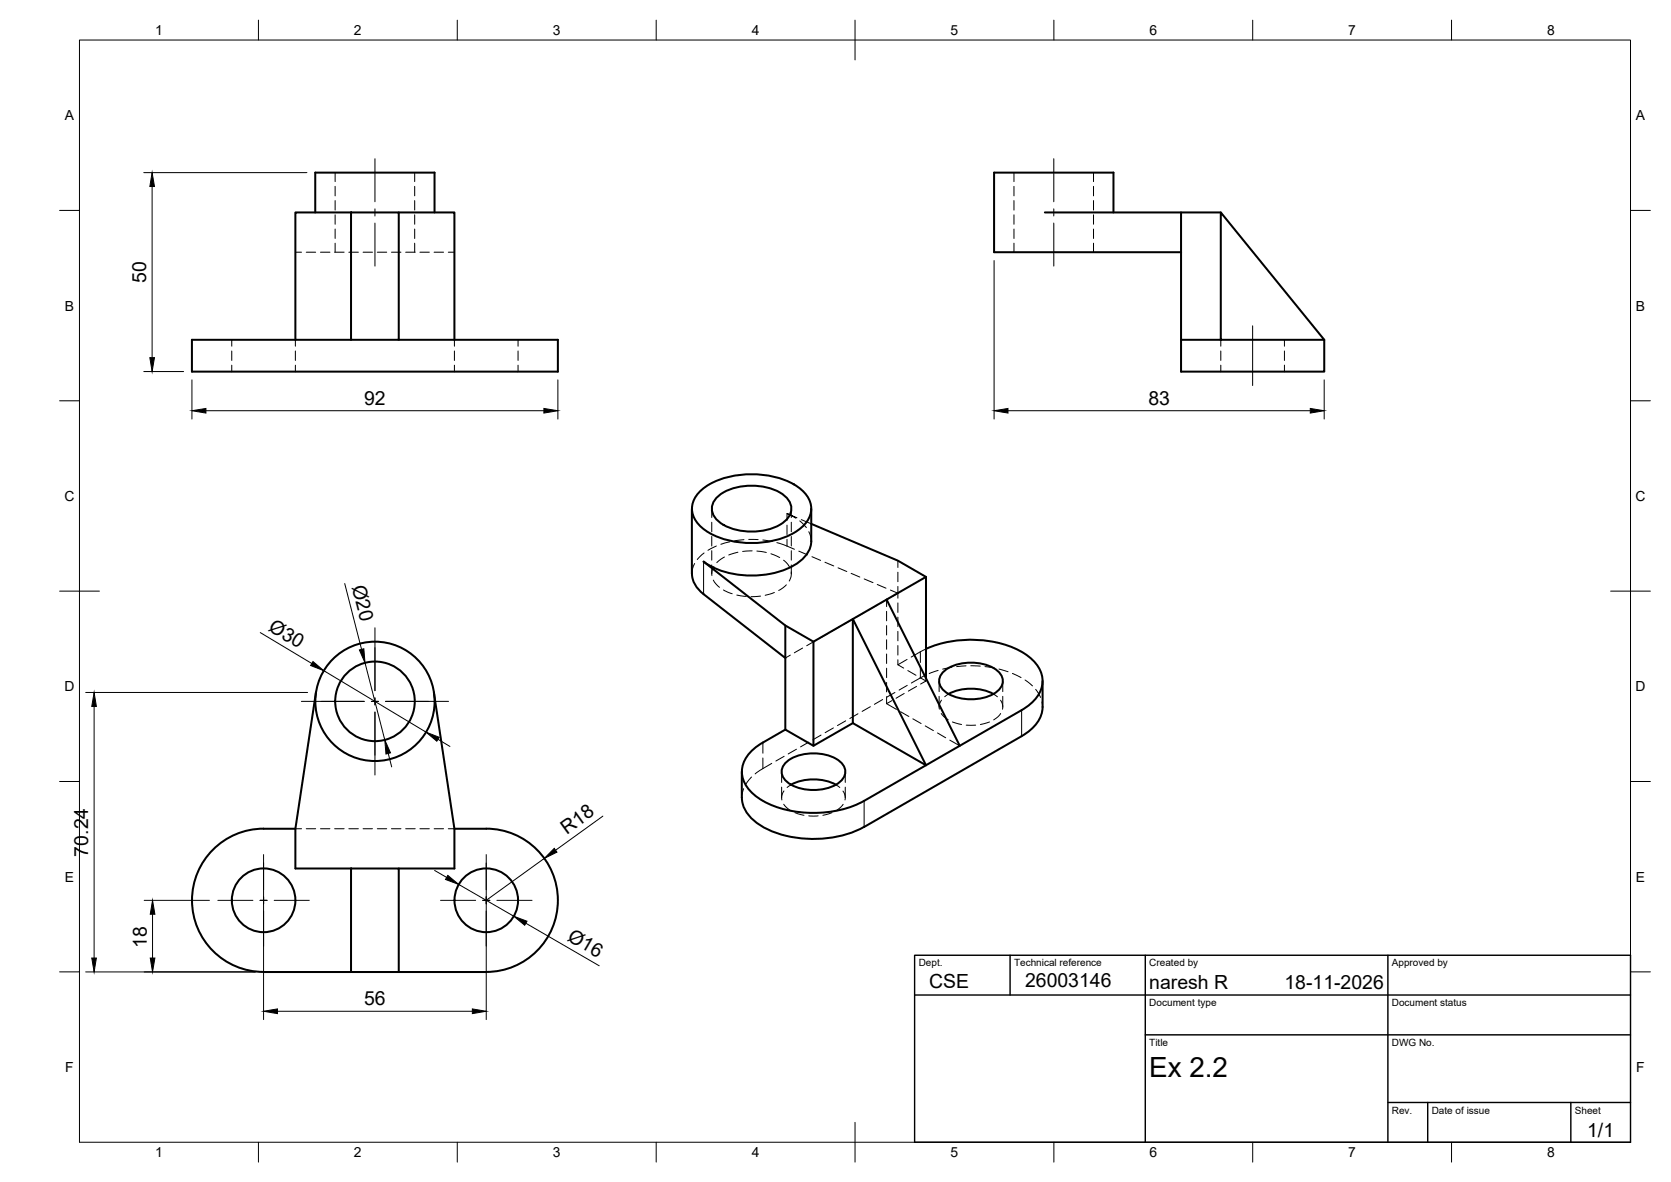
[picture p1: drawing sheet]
<svg xmlns="http://www.w3.org/2000/svg" width="420mm" height="297mm" viewBox="0 0 420 297" stroke-linecap="round" stroke-linejoin="round" font-family="sans-serif">
<!-- layer: Visible -->
<g fill="none" stroke="#000" stroke-width=".51">
<path d="M79.3 53.4v-10h30v10M88.3 53.4h12v32h-12zM88.3 53.4h-14v32M100.3 53.4h14v32M262.7 53.4h44.3M280 53.4v-10h-30v20h47v-10M297 63.4v30h36v-8M88.3 85.4h-40v8h92v-8h-40M297 85.4h36l-26-32v32M174 127.8v16.4a6.7 6.7 0 0 0 2.9 5.1l20.6 16.1v-8.2M176.2 123.3a20.2 20.2 0 0 1 15.1-4 17.2 17.2 0 0 1 11.2 4.8 5.6 5.6 0 0 1-.8 8.3 20.2 20.2 0 0 1-15 4 17.2 17.2 0 0 1-11.3-4.9 5.6 5.6 0 0 1 .8-8.2zM180.2 125.1a14 14 0 0 1 12.6-2.6 8.4 8.4 0 0 1 6 4.1 4 4 0 0 1-1.8 4.7 15 15 0 0 1-16.1 0 3.9 3.9 0 0 1-.7-6.2z"/>
<path d="M204 136a7.8 7.8 0 0 1-4.9 6.4 23.4 23.4 0 0 1-21.2-.6l-1-.7 20.6 16.1 7 4.1M204 131.6l21.8 9.3 7 4.1M204 127.8v8.2M214.4 155.6l8.5-4.9 18.4 36.7-8.5 4.9zM214.4 155.6v26.1l18.4 10.6-15.5 9a28.3 28.3 0 0 1-25.5 0 9.5 9.5 0 0 1-5.2-6.8 7.8 7.8 0 0 1 3.9-7.1l1.3-.8M214.4 155.6l-9.9 5.7v26.1M222.9 150.7l9.9-5.7v25.5M79.4 174l-5.1 34.3v10h14M109.1 174l5.2 34.3v10h-14M197.5 165.4v18M232.8 163.1a28.2 28.2 0 0 1 24.7 1.1 8.6 8.6 0 0 1 4.6 7.2 8.9 8.9 0 0 1-5.2 7.1l-15.6 8.9M237 169.1a11.3 11.3 0 0 1 10.9-2 5.2 5.2 0 0 1 4.3 4 4.5 4.5 0 0 1-3.3 3.7 12.4 12.4 0 0 1-11.3-1 3.1 3.1 0 0 1-.6-4.7z"/>
<path d="M238.5 174.4a12.6 12.6 0 0 1 11.3 0M262.1 171.1v6.6M262.1 177.7a9 9 0 0 1-5.2 7.3l-39.6 22.8a28.1 28.1 0 0 1-26.3-.5 8.6 8.6 0 0 1-4.5-6.8M186.5 193.9v6.6M197.4 191.9a11.3 11.3 0 0 1 10.9-2 5.2 5.2 0 0 1 4.3 4 4.5 4.5 0 0 1-3.3 3.7 12.4 12.4 0 0 1-11.3-1 3.1 3.1 0 0 1-.6-4.7zM198.9 197.2a12.6 12.6 0 0 1 11.3 0M214.4 181.7l-9.9 5.7-7-4-5.7 3.2M74.3 208.3l-8-.1a18 18 0 0 0-18 18 18 18 0 0 0 18 18l22 .1M88.3 218.3h12v26h-12zM114.3 208.3l8-.1a18 18 0 0 1 18 18 18 18 0 0 1-18 18l-22 .1"/>
<circle cx="94.3" cy="176.3" r="15"/>
<circle cx="94.3" cy="176.3" r="10"/>
<circle cx="66.3" cy="226.2" r="8"/>
<circle cx="122.3" cy="226.2" r="8"/>
</g>
<!-- layer: Hidden -->
<g fill="none" stroke="#000" stroke-width=".25">
<path d="M84.3 43.4v2.2M84.3 46.8v2.4M84.3 50.4v2.4M84.3 54v2.4M84.3 57.6v2.3M104.3 43.4v2.2M104.3 46.8v2.4M104.3 50.4v2.4M104.3 54v2.4M104.3 57.6v2.3M255 43.4v2.2M255 46.8v2.4"/>
<path d="M255 50.4v2.4M255 54v2.4M255 57.6v2.3M275 43.4v2.2M275 46.8v2.4M275 50.4v2.4M275 54v2.4M275 57.6v2.3M74.3 63.4h1.5M77 63.4h2.4M80.6 63.4h2.4M84.1 63.4h2.4"/>
<path d="M84.3 61.1v2.3M87.7 63.4h2.4M91.3 63.4h2.4M94.9 63.4h2.3M98.4 63.4h2.4M102 63.4h2.4M104.3 61.1v2.3M105.6 63.4h2.3M109.2 63.4h2.3M112.7 63.4h1.6M255 61.1v2.3M275 61.1v2.3"/>
<path d="M58.3 85.4v1.6M58.3 88.2v2.4M58.3 91.8v1.6M74.3 85.4v1.6M74.3 88.2v2.4M74.3 91.8v1.6M114.3 85.4v1.6M114.3 88.2v2.4M114.3 91.8v1.6M130.3 85.4v1.6M130.3 88.2v2.4M130.3 91.8v1.6"/>
<path d="M307 85.4v1.6M307 88.2v2.4M307 91.8v1.6M323 85.4v1.6M323 88.2v2.4M323 91.8v1.6M177 139l-1.7 1.6M179 127.8v2.3M179 131.2v2.4M179 134.8v2.4M179 138.4v2.4M180.1 137.2l-2.1 1.1"/>
<path d="M182.2 140l-2 1.4M183.5 136.2l-2.2 .6M185.5 138.8l-2.3 .7M187.1 135.6l-2.4 .3M188.3 135.6h2.3M189.1 138.4l-2.4 .2M190.3 138.5l2.4 .3M191.8 135.7l2.4 .4M193.8 139.2l2.2 .9M195.3 136.4l4.4 1.6M199 127.8v2.3M199 131.2v2.4"/>
<path d="M199 134.8v2.4M199 138.4v2.4M200.4 130.1l-2.5-1 2.2 1.1M200.9 138.5l2.2 .9M201.1 130.9l1.7 1.7M201.5 130.6l2.5 1M203.4 133.6l.4 1.2 .2 1.2M204.2 139.9l2.1 .9M174.7 141.6l-.6 1.3-.1 1.3M179 142v2.2M179.4 145.8l.6 1 .9 .8M179.5 142.4l-.4 .8-.1 1.4"/>
<path d="M181.9 148.3l2.2 .9M185.3 149.5l2.3 .4M191.2 149.8l-2.4 .2M194.7 148.9l-2.3 .7M197 140.8l1.1 1 .5 .8M197.7 147l-1.9 1.4M198.9 143.7v1.2l-.5 1.1M199 142v2.2M207.4 141.3l2.2 .9M208 159.3l-2.1 1.2M210.7 142.7l2.2 .9M211.1 157.5l-2.1 1.2"/>
<path d="M214 144.1l2.2 .9M214.2 155.7l-2.1 1.2M217.3 154l-2.1 1.1M217.3 145.5l2.2 .9M220.4 152.2l-2.1 1.2M220.6 146.9l2.2 .9M222.9 150.7v1.7M222.9 153.6v2.4M222.9 157.2v2.4M223.5 150.4l-2.1 1.2M223.9 148.3l1.9 .8-1.3 .7M225.8 140.9v1.7"/>
<path d="M225.8 143.8v2.4M225.8 147.4v2.9M225.8 151.5v2.4M225.8 155.1v2.4M225.8 158.7v2.3M198.7 164.6l-1.2 .8M201.8 162.9l-2.1 1.1M204.9 161.1l-2.1 1.2M215.7 179.4l-2 1.2M218.8 177.6l-2 1.2M221.9 175.8l-2 1.2M222.9 176.8l2.5 1.5"/>
<path d="M222.9 160.8v2.4M222.9 164.3v2.4M222.9 167.9v2.4M222.9 171.5v2.4M222.9 175.1v1.7M224.3 176.1l-1.4 .7M225 174l-2 1.2M225.8 162.2v2.4M225.8 165.8v1.3M226.4 178.9l2.1 1.2M227.4 174.3l-2.1 1.2M228.1 165.7l-2.3 1.4 1.4 .8"/>
<path d="M228.1 172.2l-2 1.2M228.3 168.5l2 1.2M230.5 172.5l-2.1 1.2M231.4 170.3l1.4 .8-1.3 .8M232.5 169.7l-3.3 1.9M232.8 163.1l-3.7 2M232.8 170.5v.6M235.9 168.5l-2.3 .8M236.1 171.1v2.7M236.1 175v2.7M236.7 179.3l.6 .8 1.1 .8M236.7 176l-.4 .9-.1 1.3"/>
<path d="M238.5 174.4l-1 .7M239.4 167.7l-2.4 .5M242.9 167.3l-2.4 .2M244.1 167.3l2.4 .1M247.7 167.5l2.3 .4M249.8 174.4l1 .7M251.2 168.1l2.3 .7M251.6 176l.4 .9 .1 1.3M251.6 179.3l-.6 .8-1.1 .8M252.1 171.1v2.7M252.1 175v2.7M254.6 169.2l2.1 1.1"/>
<path d="M257.7 170.9l1.9 1.5M260.4 173.2l1.2 2.1M262 176.4l.1 1.3M187 198.2l-.5 2.3M189 195.3l-1.5 1.8M194.1 191.8l-4.2 2.7M196.5 193.9v2.7M196.5 197.8v2.7M197.1 198.8l-.5 1.4v.8M197.2 190.1l-2.1 1.1M198.9 197.2l-1 .7M200.3 188.3l-2.1 1.2"/>
<path d="M203.3 186.5l-2 1.2M206.4 184.7l-2 1.2M209.5 182.9l-2 1.2M210.2 197.2l1 .7M212 198.8l.5 1.4v.8M212.5 193.9v2.7M212.5 197.8v2.7M212.6 181.2l-2 1.1M229.5 180.6l2.1 1.2M232.6 182.4l2.1 1.2M235.7 184.2l2.1 1.2M238.8 186l2.5 1.4"/>
<path d="M239.5 181.4l2.3 .7M243 182.2h2.3M248.8 181.4l-2.3 .7M74.3 208.3h1.5M77 208.3h2.4M80.6 208.3h2.4M84.1 208.3h2.4M87.7 208.3h2.4M91.3 208.3h2.4M94.9 208.3h2.3M98.4 208.3h2.4M102 208.3h2.4"/>
<path d="M105.6 208.3h2.3M109.2 208.3h2.3M112.7 208.3h1.6M197.1 202.1l.6 .8 1.1 .8M199.9 204.2l2.3 .7M203.3 205h2.4M209.2 204.2l-2.3 .7M212 202.1l-.6 .8-1.2 .8"/>
</g>
<!-- layer: Visible Narrow -->
<path d="M176.9 141.1v8.2M256.9 178.5v6.5M217.3 201.3v6.5" fill="none" stroke="#000" stroke-width=".25"/>
<!-- layer: Hidden Narrow -->
<path d="M197.9 129.1v1.7M197.9 132v2.3M197.9 135.5v1.7M231.4 163.8v2.7M231.4 167.7v2.7M191.8 186.6v2.7M191.8 190.5v2.7" fill="none" stroke="#000" stroke-width=".25"/>
<!-- layer: BORDER -->
<g fill="none" stroke="#000" stroke-width=".25">
<path d="M20 10.1h390v276.9h-390zM65 5.1v5M115 5.1v5M165 5.1v5M215 5.1v10M265 5.1v5M315 5.1v5M365 5.1v5M15 52.9h5M410 52.9h5M15 100.7h5M410 100.7h5"/>
<path d="M15 148.6h10M405 148.6h10M15 196.4h5M410 196.4h5M15 244.2h5M410 244.2h5M65 287v5M115 287v5M165 287v5M215 282.1v9.9M265 287v5M315 287v5"/>
<path d="M365 287v5"/>
</g>
<!-- layer: TITLEBLOCK -->
<path d="M230 240.1h180v46.9h-180zM230 250h180M254 240.1v9.9M288 240.1v46.9M349 240.1v46.9M288 260.1h122M349 277.1h61M359 277.1v9.9M395 277.1v9.9" fill="none" stroke="#000" stroke-width=".36"/>
<!-- layer: Smart Centers -->
<g fill="none" stroke="#000" stroke-width=".25">
<path d="M94.3 39.9v10.8M265 39.9v10.8M94.3 52.5v1.8M94.3 56.1v10.8M265 52.5v1.8M265 56.1v10.8M315 81.9v15M94.3 157.8v15.8M75.8 176.3h15.8M93.4 176.3h1.8M94.3 175.4v1.8M94.3 179v15.8"/>
<path d="M96.9 176.3h15.9M66.3 214.8v8.8M122.3 214.8v8.8M54.8 226.3h8.8M65.4 226.3h1.8M66.3 225.4v1.7M66.3 228.9v8.9M68.9 226.3h8.9M110.8 226.3h8.8M121.4 226.3h1.8M122.3 225.4v1.7M122.3 228.9v8.9"/>
<path d="M124.9 226.3h8.9"/>
</g>
<!-- layer: FD_Dimensions -->
<g fill="none" stroke="#000" stroke-width=".25">
<path d="M36.2 43.4h41M38.2 46.9v43M250 65.5v39.8M36.2 93.4h10M48.3 95.5v9.8M140.3 95.5v9.8M333 95.5v9.8M51.8 103.2h85M253.4 103.2h76.1M65.4 159l13 7.7M86.7 146.6l4.2 16.6M21.5 174h55.8"/>
<path d="M23.7 177.5v63.3M81.4 168.5l25.7 15.5M91.8 166.6l5 19.4M97.6 189.3l.9 3.4M110.1 185.8l3 1.8M66.3 216.9v39.3M109.3 218.7l3 1.8M122.3 216.9v39.3M136.9 215.7l-14.6 10.6M151.6 205.1l-11.9 8.6M36.3 226.3h16.4M38.4 229.8v11"/>
<path d="M115.3 222.3l13.9 8M132.2 232l18.5 10.7M21.5 244.2h42.7M69.8 254.1h49"/>
</g>
<g fill="#000" stroke="#000" stroke-width=".25">
<path d="M38.2 43.4l.6 3.5h-1.1zM37.7 89.9h1.1l-.6 3.5zM48.3 103.2l3.5-.6v1.2zM136.8 102.6l3.5 .6-3.5 .6zM250 103.2l3.4-.6v1.2zM329.5 102.6l3.5 .6-3.5 .6zM23.7 174l.5 3.5h-1.1zM78.7 166.3l2.7 2.2-3.3-1.3zM90.4 163.3l1.1-.3 .3 3.6zM96.8 186l1.4 3.2-1.2 .3zM107.1 184l3.3 1.3-.6 1zM112.6 220l2.7 2.3-3.3-1.3z"/>
<path d="M139.4 213.2l.6 1-3.1 1.5zM38.4 226.3l.5 3.5h-1.1zM129.2 230.3l3.3 1.2-.6 1zM23.1 240.8h1.1l-.5 3.4zM37.8 240.8h1.1l-.5 3.4zM66.3 254.1l3.5-.6v1.2zM118.8 253.5l3.5 .6-3.5 .6z"/>
</g>
<text font-size="7" x="289" y="270.6">Ex 2.2</text>
<g font-size="4.9">
<text x="36.8" y="71.1" transform="rotate(-90 36.8 71.1)">50</text>
<text x="91.6" y="101.8">92</text>
<text x="288.8" y="101.8">83</text>
<text x="88.5" y="147.4" transform="rotate(76 88.5 147.4)">Ø20</text>
<text x="67.3" y="158.3" transform="rotate(31 67.3 158.3)">Ø30</text>
<text x="142.5" y="209.9" transform="rotate(-36 142.5 209.9)">R18</text>
<text x="22.2" y="215.3" transform="rotate(-90 22.2 215.3)">70.24</text>
<text x="36.9" y="238.1" transform="rotate(-90 36.9 238.1)">18</text>
<text x="142.4" y="236.1" transform="rotate(30 142.4 236.1)">Ø16</text>
<text x="233.6" y="248.4">CSE</text>
<text x="257.7" y="248">26003146</text>
<text x="289" y="248.5">naresh R</text>
<text x="323" y="248.5">18-11-2026</text>
<text x="91.6" y="252.7">56</text>
<text x="399.1" y="285.7">1/1</text>
</g>
<g font-size="3.5">
<text x="39" y="8.8">1</text>
<text x="89" y="8.8">2</text>
<text x="139" y="8.8">3</text>
<text x="189" y="8.8">4</text>
<text x="239" y="8.8">5</text>
<text x="289" y="8.8">6</text>
<text x="339" y="8.8">7</text>
<text x="389" y="8.8">8</text>
<text x="16.3" y="30.2">A</text>
<text x="411.3" y="30.2">A</text>
<text x="16.3" y="78">B</text>
<text x="411.3" y="78">B</text>
<text x="16.2" y="125.9">C</text>
<text x="411.2" y="125.9">C</text>
<text x="16.2" y="173.7">D</text>
<text x="411.2" y="173.7">D</text>
<text x="16.3" y="221.6">E</text>
<text x="411.3" y="221.6">E</text>
<text x="16.4" y="269.4">F</text>
<text x="411.4" y="269.4">F</text>
<text x="39" y="290.8">1</text>
<text x="89" y="290.8">2</text>
<text x="139" y="290.8">3</text>
<text x="189" y="290.8">4</text>
<text x="239" y="290.8">5</text>
<text x="289" y="290.8">6</text>
<text x="339" y="290.8">7</text>
<text x="389" y="290.8">8</text>
</g>
<g font-size="2.5">
<text x="231" y="242.9">Dept.</text>
<text x="255" y="242.9">Technical reference</text>
<text x="289" y="242.9">Created by</text>
<text x="350" y="242.9">Approved by</text>
<text x="289" y="252.8">Document type</text>
<text x="350" y="252.8">Document status</text>
<text x="289" y="262.9">Title</text>
<text x="350" y="262.9">DWG No.</text>
<text x="350" y="279.9">Rev.</text>
<text x="360" y="279.9">Date of issue</text>
<text x="396" y="279.9">Sheet</text>
</g>
</svg>
